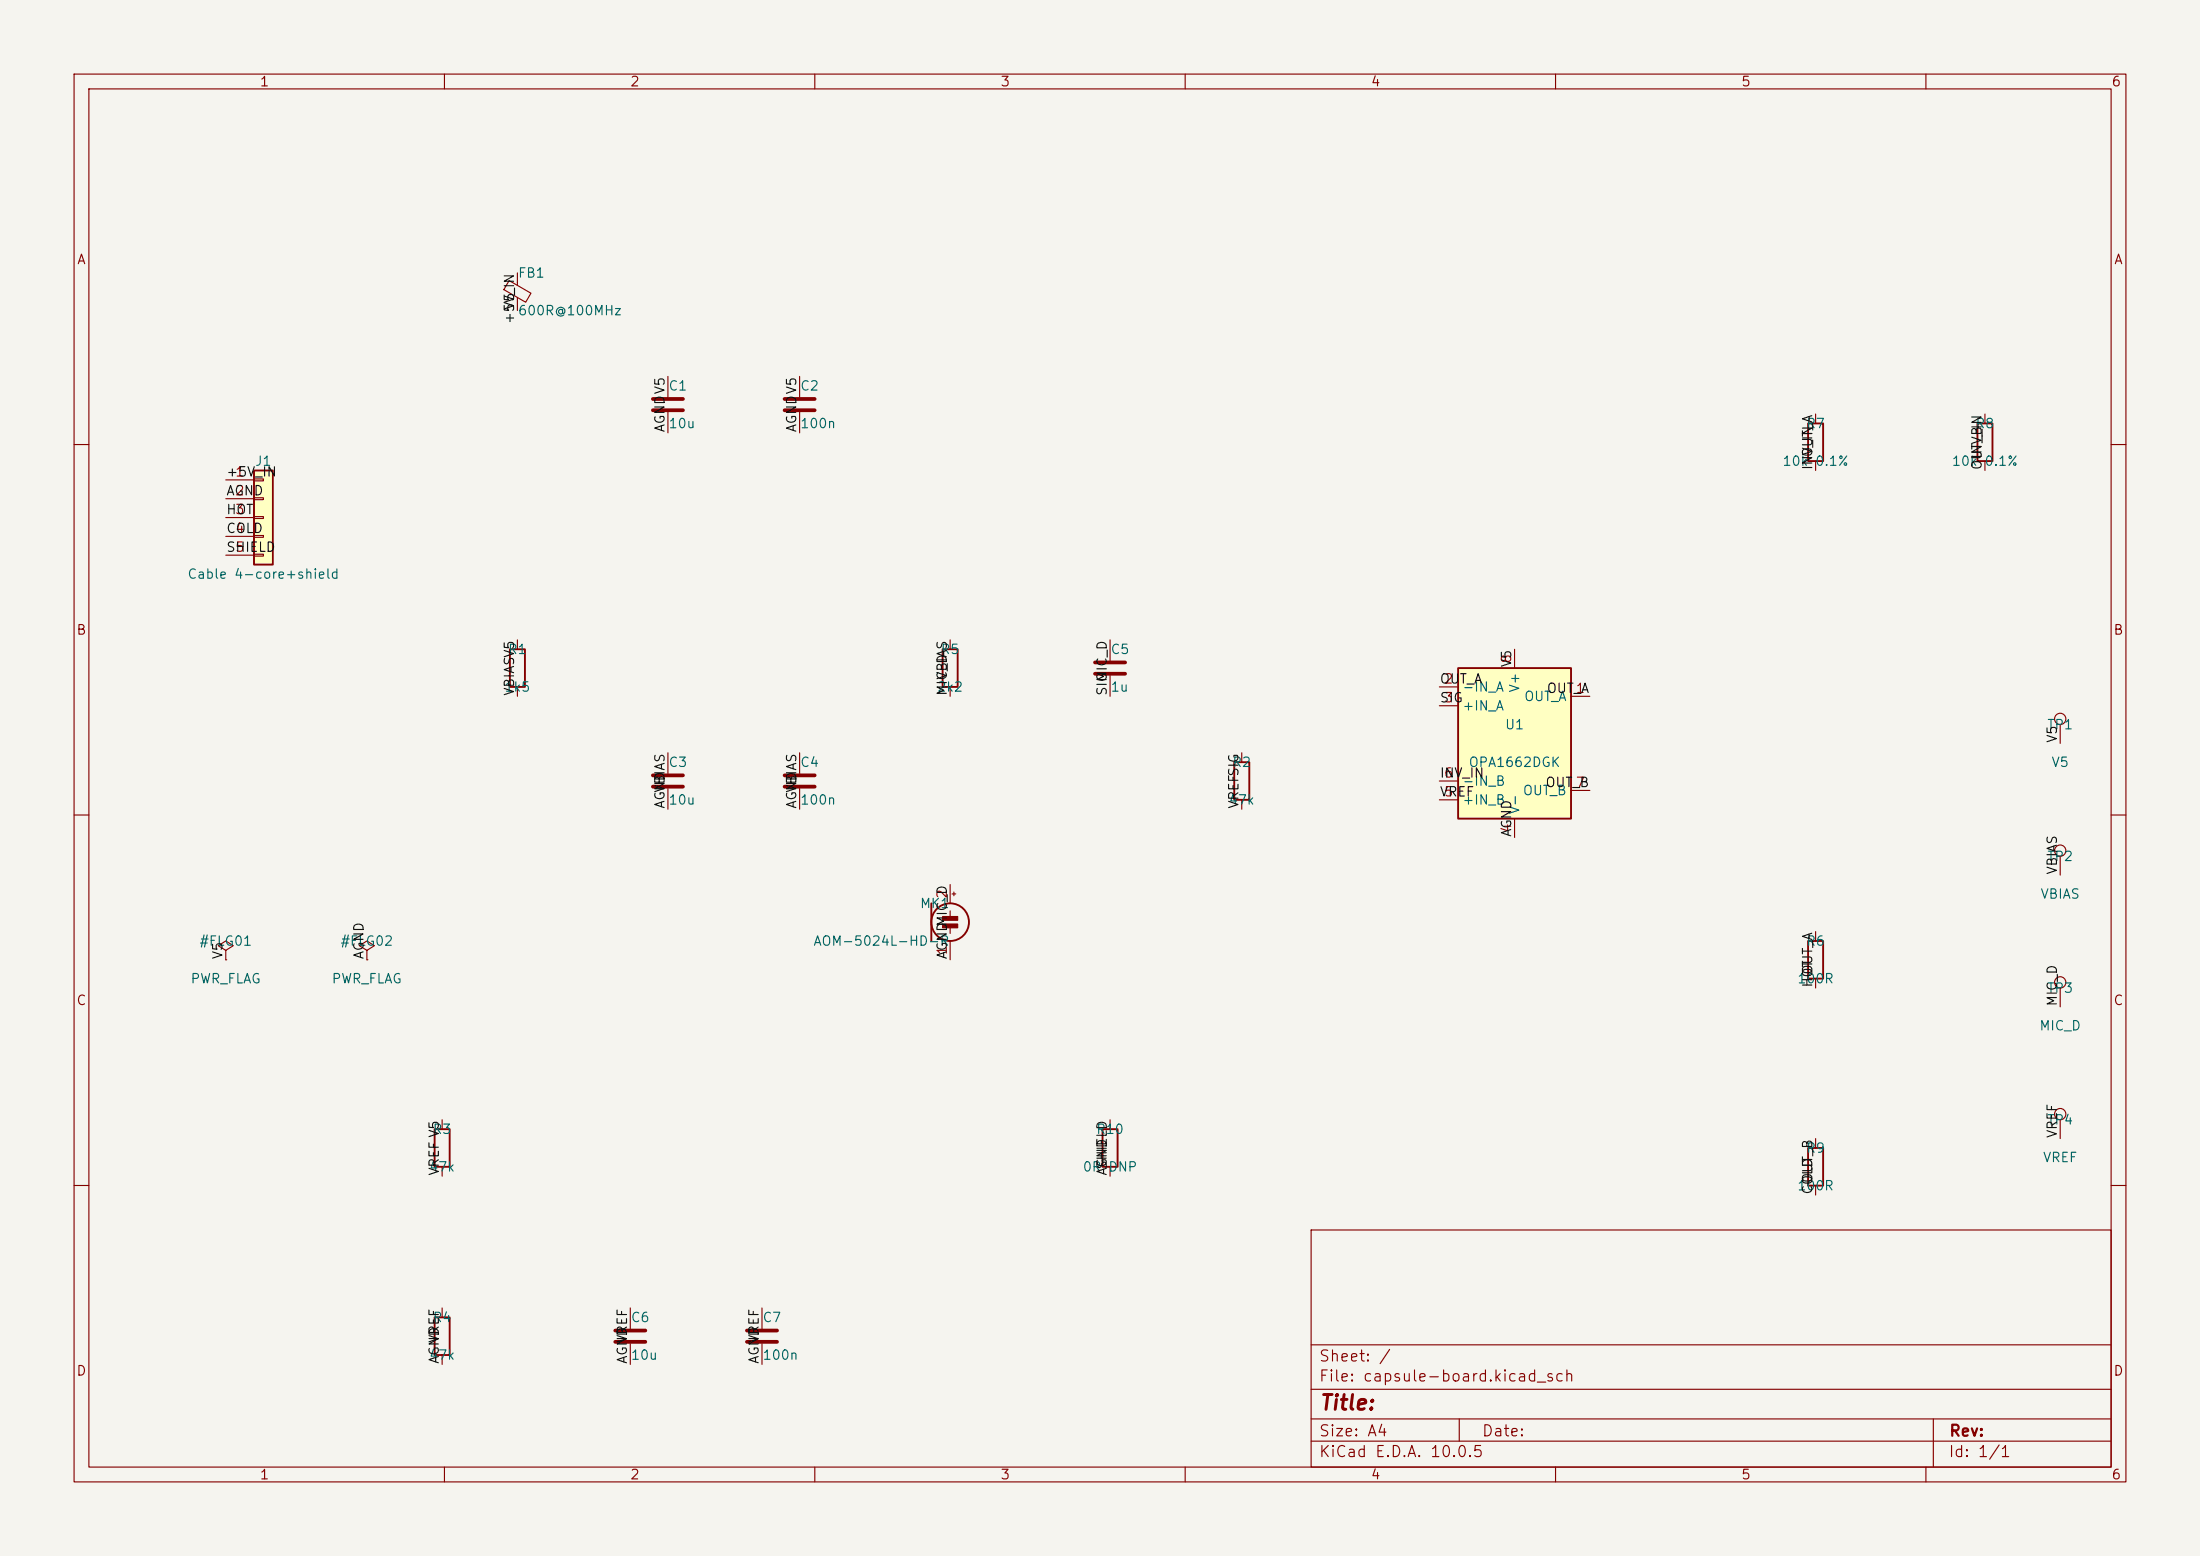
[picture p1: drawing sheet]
<svg xmlns="http://www.w3.org/2000/svg" width="297mm" height="210mm" viewBox="0 0 297 210" stroke-linecap="round" stroke-linejoin="round" font-family="sans-serif">
<path d="M0 0h297v210h-297z" fill="#f5f4ef" stroke="#f5f4ef" stroke-width=".14"/>
<g fill="none" stroke="#840000" stroke-width=".15">
<path d="M10 10h277v190h-277zM12 12h273v186h-273zM60 10v2M110 10v2M160 10v2M210 10v2M260 10v2M68.7 37.9l3 1.7-.7 1.2-3-1.7zM69.8 36.8v1.7M69.8 40.2v1.7M10 60h2M285 60h2"/>
<path d="M128.3 86.4v1.2M128.3 92.7v1.3M278.1 97.8v2.5M10 110h2M285 110h2M278.1 133.4v2.5M10 160h2M177 166h108v32h-108zM285 160h2M60 198v2M110 198v2M160 198v2"/>
<path d="M177 194.5h108M177 191.5h108M177 187.5h108M177 181.5h108M197 191.5v3M210 198v2M260 198v2M261 191.5v6.5"/>
<circle cx="278.1" cy="97" r=".76"/>
<circle cx="278.1" cy="132.6" r=".76"/>
</g>
<path d="M127.3 87.6h2v5.1h-2z" fill="none" stroke="#840000" stroke-width=".25"/>
<path d="M34.3 63.5h2.5v12.7h-2.5z" fill="#ffffc2"/>
<g fill="none" stroke="#840000" stroke-width=".25">
<path d="M244.1 57.2h2v5h-2zM267 57.2h2v5h-2zM34.3 63.5h2.5v12.7h-2.5zM68.8 87.6h2.1v5.1h-2.1zM166.6 102.9h2.1v5.1h-2.1zM125.7 121.9v5.1M244.1 127h2v5.1h-2zM58.7 152.4h2v5.1h-2zM148.8 152.4h2.1v5.1h-2.1zM244.1 154.9h2v5.1h-2zM58.7 177.8h2v5.1h-2z"/>
<circle cx="128.3" cy="124.5" r="2.54"/>
</g>
<g fill="none" stroke="#840000" stroke-width=".15">
<path d="M90.2 50.8v2.8M90.2 55.6v2.8M107.9 50.8v2.8M107.9 55.6v2.8M245.1 55.9v1.3M268 55.9v1.3M30.5 64.8h3.8M30.5 67.3h3.8M30.5 69.9h3.8M30.5 72.4h3.8M30.5 74.9h3.8M34.3 64.6h1.3v.3h-1.3z"/>
<path d="M34.3 67.2h1.3v.2h-1.3zM34.3 69.7h1.3v.3h-1.3zM34.3 72.3h1.3v.2h-1.3zM34.3 74.8h1.3v.3h-1.3zM245.1 62.2v1.3M268 62.2v1.3M69.8 86.4v1.2M69.8 92.7v1.3M149.9 86.4v2.8M149.9 91.2v2.8M90.2 101.6v2.8M90.2 106.4v2.8"/>
<path d="M107.9 101.6v2.8M107.9 106.4v2.8M128.3 119.4v2.5M167.6 101.6v1.3M167.6 108v1.2M278.1 115.6v2.5M30.5 128.3l1-.7-1-.6-1 .6 1 .7v1.2M30.5 129.5h.1M49.5 128.3l1-.7-1-.6-1 .6 1 .7v1.2M49.5 129.5h.1M128.3 122.9v.8M128.3 125.2v.8"/>
<path d="M128.3 127v2.5M128.5 120.7h.5M128.8 120.4v.5M245.1 125.7v1.3M245.1 132.1v1.3M59.7 151.1v1.3M59.7 157.5v1.3M149.9 151.1v1.3M149.9 157.5v1.3M245.1 153.7v1.2M59.7 176.5v1.3M85.1 176.5v2.8"/>
<path d="M102.9 176.5v2.8M245.1 160v1.3M59.7 182.9v1.3M85.1 181.4v2.8M102.9 181.4v2.8"/>
<circle cx="278.1" cy="114.8" r=".76"/>
</g>
<g fill="none" stroke="#840000" stroke-width=".51">
<path d="M88.1 53.8h4.1M88.1 55.4h4.1M105.9 53.8h4.1M105.9 55.4h4.1M147.8 89.4h4.1M147.8 90.9h4.1M88.1 104.6h4.1M88.1 106.2h4.1M105.9 104.6h4.1M105.9 106.2h4.1M83.1 179.6h4M100.8 179.6h4.1"/>
<path d="M83.1 181.1h4M100.8 181.1h4.1"/>
</g>
<g fill="#840000" stroke="#840000" stroke-width=".15">
<path d="M127.3 123.7h2v.5h-2z"/>
<path d="M127.3 124.7h2v.5h-2z"/>
</g>
<path d="M196.8 90.2h15.3v20.3h-15.3z" fill="#ffffc2"/>
<path d="M196.8 90.2h15.3v20.3h-15.3z" fill="none" stroke="#840000" stroke-width=".25"/>
<g fill="none" stroke="#840000" stroke-width=".15">
<path d="M194.3 92.7h2.5M194.3 95.3h2.5M204.5 87.6v2.6M212.1 94h2.5M194.3 108h2.5M194.3 105.4h2.5M204.5 110.5v2.5M212.1 106.7h2.5M278.1 151.1v2.6"/>
<circle cx="278.1" cy="150.4" r=".76"/>
</g>
<text font-size="2" fill="#840000" x="178" y="190.8">Title:</text>
<g font-size="1.5" fill="#840000">
<text x="178" y="184.1">Sheet: /</text>
<text x="178" y="186.8">File: capsule-board.kicad_sch</text>
<text x="178" y="197">KiCad E.D.A. 10.0.5</text>
<text x="178" y="194.2">Size: A4</text>
<text x="200" y="194.2">Date:</text>
<text x="263" y="197">Id: 1/1</text>
<text x="263" y="194.2">Rev:</text>
</g>
<g font-size="1.3" fill="#840000">
<text x="35" y="12">1</text>
<text x="85" y="12">2</text>
<text x="135" y="12">3</text>
<text x="185" y="12">4</text>
<text x="235" y="12">5</text>
<text x="285" y="12">6</text>
<text x="10.3" y="36">A</text>
<text x="285.3" y="36">A</text>
<text x="10.2" y="86">B</text>
<text x="285.2" y="86">B</text>
<text x="10.2" y="136">C</text>
<text x="285.2" y="136">C</text>
<text x="10.2" y="186">D</text>
<text x="285.2" y="186">D</text>
<text x="35" y="200">1</text>
<text x="85" y="200">2</text>
<text x="135" y="200">3</text>
<text x="185" y="200">4</text>
<text x="235" y="200">5</text>
<text x="285" y="200">6</text>
</g>
<g font-size="1.3" fill="#0f0f0f">
<text x="69.7" y="41.9" transform="rotate(-90 69.7 41.9)">V5</text>
<text x="69.7" y="43.8" transform="rotate(-90 69.7 43.8)">+5V_IN</text>
<text x="90" y="58.4" transform="rotate(-90 90 58.4)">AGNDV5</text>
<text x="107.8" y="58.4" transform="rotate(-90 107.8 58.4)">AGNDV5</text>
<text x="30.5" y="64.6">+5V_IN</text>
<text x="245" y="63.5" transform="rotate(-90 245 63.5)">INV_IN</text>
<text x="245" y="61.8" transform="rotate(-90 245 61.8)">OUT_A</text>
<text x="267.8" y="63.5" transform="rotate(-90 267.8 63.5)">OUT_B</text>
<text x="267.8" y="62" transform="rotate(-90 267.8 62)">INV_IN</text>
<text x="30.5" y="67.2">AGND</text>
<text x="30.5" y="69.7">HOT</text>
<text x="30.5" y="72.3">COLD</text>
<text x="30.5" y="74.8">SHIELD</text>
<text x="69.7" y="94" transform="rotate(-90 69.7 94)">VBIASV5</text>
<text x="128.1" y="94" transform="rotate(-90 128.1 94)">MIC_D</text>
<text x="128.1" y="91.8" transform="rotate(-90 128.1 91.8)">VBIAS</text>
<text x="149.7" y="94" transform="rotate(-90 149.7 94)">SIG</text>
<text x="149.7" y="92.2" transform="rotate(-90 149.7 92.2)">MIC_D</text>
<text x="194.3" y="92.6">OUT_A</text>
<text x="194.3" y="95.1">SIG</text>
<text x="204.3" y="90.2" transform="rotate(-90 204.3 90.2)">V5</text>
<text x="208.7" y="93.9">OUT_A</text>
<text x="278" y="100.4" transform="rotate(-90 278 100.4)">V5</text>
<text x="90" y="107.1" transform="rotate(-90 90 107.1)">VBIAS</text>
<text x="107.8" y="107.1" transform="rotate(-90 107.8 107.1)">VBIAS</text>
<text x="194.3" y="107.8">VREF</text>
<text x="194.3" y="105.3">INV_IN</text>
<text x="208.5" y="106.6">OUT_B</text>
<text x="90" y="109.2" transform="rotate(-90 90 109.2)">AGND</text>
<text x="107.8" y="109.2" transform="rotate(-90 107.8 109.2)">AGND</text>
<text x="167.5" y="109.2" transform="rotate(-90 167.5 109.2)">VREFSIG</text>
<text x="204.3" y="113.1" transform="rotate(-90 204.3 113.1)">AGND</text>
<text x="278" y="118.1" transform="rotate(-90 278 118.1)">VBIAS</text>
<text x="128.1" y="125.2" transform="rotate(-90 128.1 125.2)">MIC_D</text>
<text x="30.4" y="129.6" transform="rotate(-90 30.4 129.6)">V5</text>
<text x="49.4" y="129.6" transform="rotate(-90 49.4 129.6)">AGND</text>
<text x="128.1" y="129.6" transform="rotate(-90 128.1 129.6)">AGND</text>
<text x="245" y="131.6" transform="rotate(-90 245 131.6)">OUT_A</text>
<text x="245" y="133.4" transform="rotate(-90 245 133.4)">HOT</text>
<text x="278" y="135.9" transform="rotate(-90 278 135.9)">MIC_D</text>
<text x="278" y="153.7" transform="rotate(-90 278 153.7)">VREF</text>
<text x="59.6" y="158.8" transform="rotate(-90 59.6 158.8)">VREF V5</text>
<text x="149.7" y="158.8" transform="rotate(-90 149.7 158.8)">AGND</text>
<text x="149.7" y="157.9" transform="rotate(-90 149.7 157.9)">SHIELD</text>
<text x="245" y="161.3" transform="rotate(-90 245 161.3)">COLD</text>
<text x="245" y="159.8" transform="rotate(-90 245 159.8)">OUT_B</text>
<text x="59.6" y="184.2" transform="rotate(-90 59.6 184.2)">AGND</text>
<text x="59.6" y="181.4" transform="rotate(-90 59.6 181.4)">VREF</text>
<text x="85" y="184.2" transform="rotate(-90 85 184.2)">AGND</text>
<text x="85" y="181.4" transform="rotate(-90 85 181.4)">VREF</text>
<text x="102.7" y="184.2" transform="rotate(-90 102.7 184.2)">AGND</text>
<text x="102.7" y="181.4" transform="rotate(-90 102.7 181.4)">VREF</text>
</g>
<g font-size="1.3" fill="#006464">
<text x="69.8" y="37.8">FB1</text>
<text x="69.8" y="42.9">600R@100MHz</text>
<text x="90.2" y="53">C1</text>
<text x="107.9" y="53">C2</text>
<text x="90.2" y="58.1">10u</text>
<text x="107.9" y="58.1">100n</text>
<text x="243.7" y="58.1">R7</text>
<text x="266.6" y="58.1">R8</text>
<text x="34.3" y="63.2">J1</text>
<text x="240.5" y="63.2">10k 0.1%</text>
<text x="263.4" y="63.2">10k 0.1%</text>
<text x="25.2" y="78.4">Cable 4-core+shield</text>
<text x="68.5" y="88.6">R1</text>
<text x="126.9" y="88.6">R5</text>
<text x="149.8" y="88.6">C5</text>
<text x="68" y="93.7">1k5</text>
<text x="126.4" y="93.7">2k2</text>
<text x="149.8" y="93.7">1u</text>
<text x="197.3" y="93.7">-IN_A</text>
<text x="205.4" y="93.6" transform="rotate(-90 205.4 93.6)">V+</text>
<text x="205.7" y="94.9">OUT_A</text>
<text x="197.3" y="96.2">+IN_A</text>
<text x="203.1" y="98.8">U1</text>
<text x="276.3" y="98.8">TP1</text>
<text x="90.2" y="103.8">C3</text>
<text x="107.9" y="103.8">C4</text>
<text x="166.3" y="103.8">R2</text>
<text x="197.3" y="106.4">-IN_B</text>
<text x="198.2" y="103.8">OPA1662DGK</text>
<text x="205.5" y="107.6">OUT_B</text>
<text x="276.9" y="103.8">V5</text>
<text x="90.2" y="108.9">10u</text>
<text x="107.9" y="108.9">100n</text>
<text x="165.8" y="108.9">47k</text>
<text x="197.3" y="108.9">+IN_B</text>
<text x="205.4" y="110" transform="rotate(-90 205.4 110)">V-</text>
<text x="276.3" y="116.5">TP2</text>
<text x="124.1" y="122.9">MK1</text>
<text x="275.4" y="121.6">VBIAS</text>
<text x="26.8" y="128">#FLG01</text>
<text x="45.9" y="128">#FLG02</text>
<text x="109.7" y="128">AOM-5024L-HD-R</text>
<text x="243.7" y="128">R6</text>
<text x="25.6" y="133">PWR_FLAG</text>
<text x="44.7" y="133">PWR_FLAG</text>
<text x="242.5" y="133">100R</text>
<text x="276.3" y="134.3">TP3</text>
<text x="275.2" y="139.4">MIC_D</text>
<text x="58.3" y="153.4">R3</text>
<text x="147.9" y="153.4">R10</text>
<text x="243.7" y="155.9">R9</text>
<text x="276.3" y="152.1">TP4</text>
<text x="57.8" y="158.4">47k</text>
<text x="146.1" y="158.4">0R DNP</text>
<text x="242.5" y="161">100R</text>
<text x="275.7" y="157.2">VREF</text>
<text x="58.3" y="178.8">R4</text>
<text x="85.1" y="178.8">C6</text>
<text x="102.9" y="178.8">C7</text>
<text x="57.8" y="183.8">47k</text>
<text x="85.1" y="183.8">10u</text>
<text x="102.9" y="183.8">100n</text>
</g>
<g font-size="1.3" fill="#a90000">
<text x="31.7" y="64.6">1</text>
<text x="31.7" y="67.2">2</text>
<text x="31.7" y="69.7">3</text>
<text x="31.7" y="72.3">4</text>
<text x="31.7" y="74.8">5</text>
<text x="204.3" y="89.6" transform="rotate(-90 204.3 89.6)">8</text>
<text x="194.8" y="92.6">2</text>
<text x="194.8" y="95.1">3</text>
<text x="212.6" y="93.8">1</text>
<text x="194.8" y="107.8">5</text>
<text x="194.8" y="105.3">6</text>
<text x="212.6" y="106.5">7</text>
<text x="204.3" y="112.5" transform="rotate(-90 204.3 112.5)">4</text>
<text x="128.1" y="121.4" transform="rotate(-90 128.1 121.4)">2</text>
<text x="128.1" y="129" transform="rotate(-90 128.1 129)">1</text>
</g>
</svg>
